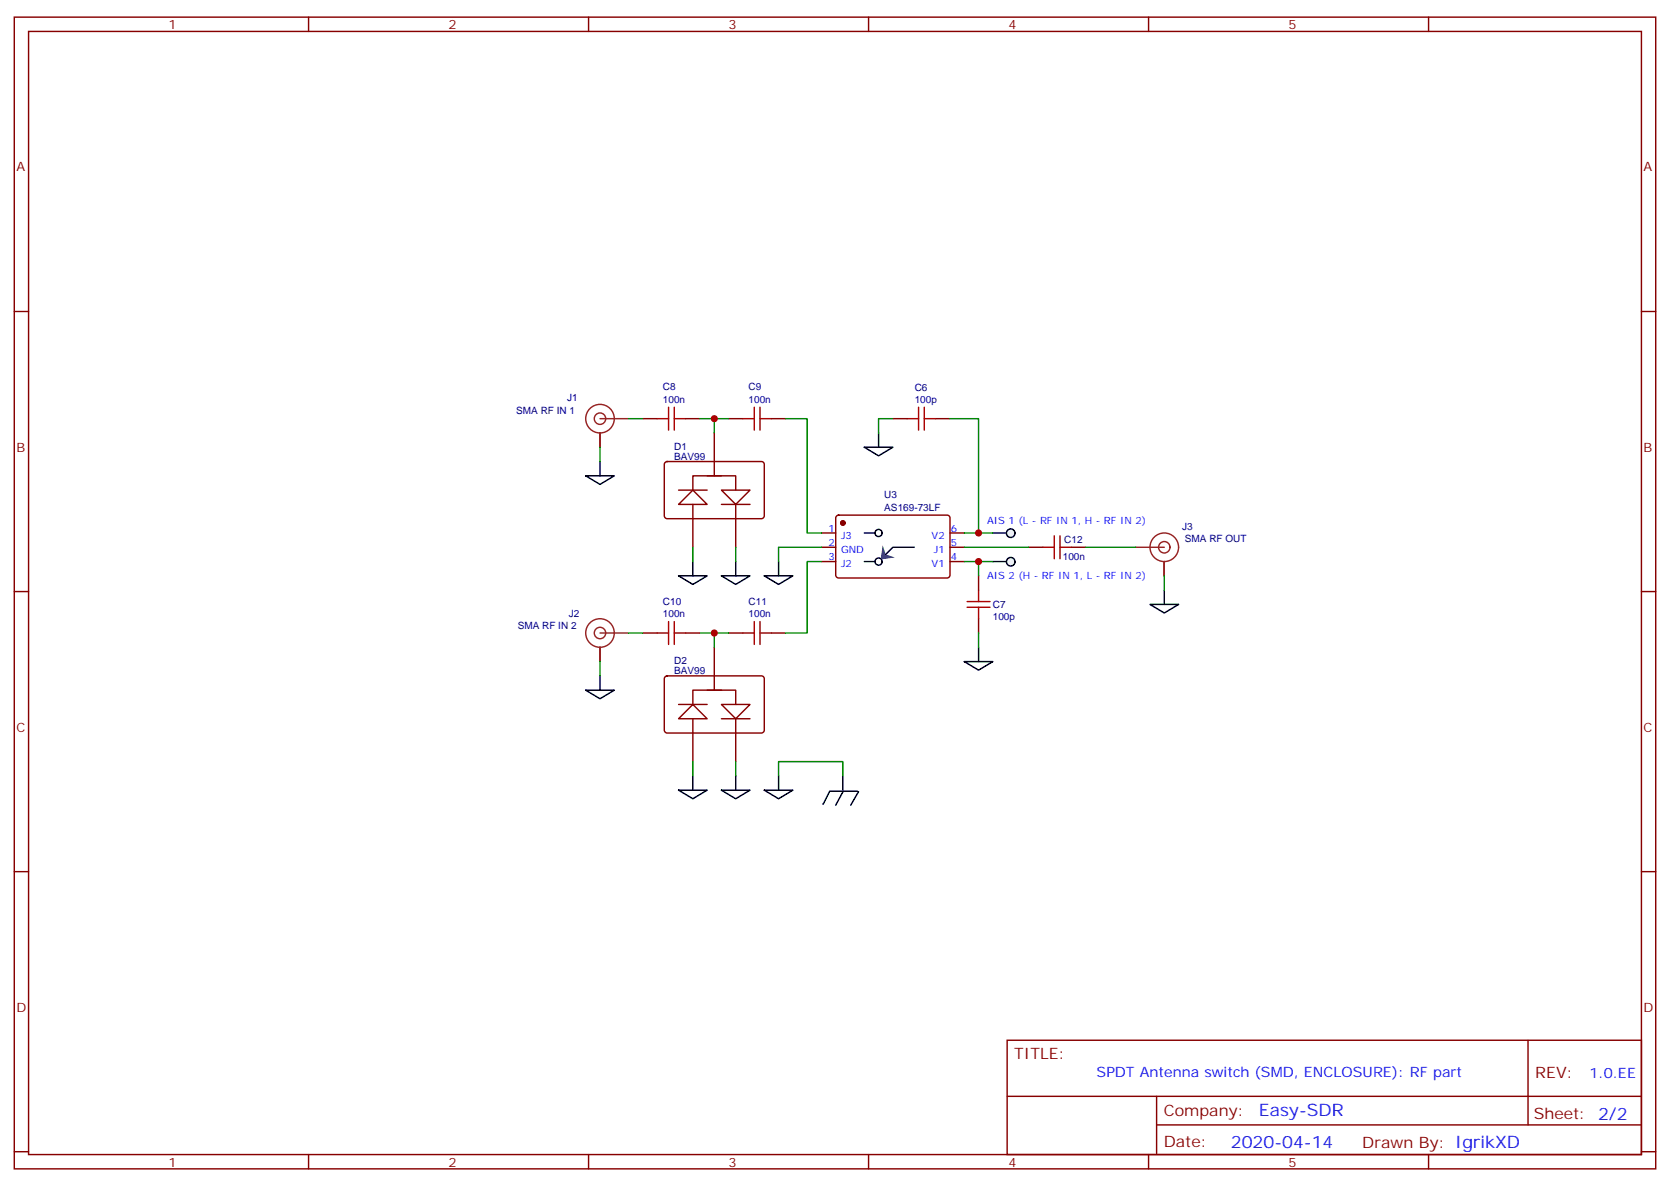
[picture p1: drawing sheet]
<svg xmlns="http://www.w3.org/2000/svg" width="412mm" height="293mm" viewBox="0 0 412 293" stroke-linecap="round" stroke-linejoin="round" font-family="sans-serif">
<g fill="none" stroke="#870000" stroke-width=".35">
<path d="M3.5 4.2h405.4v284.4h-405.4zM7.1 7.8h398.2v277.2h-398.2zM76.2 4.2v3.6M145.3 4.2v3.6M214.5 4.2v3.6M283.6 4.2v3.6M352.8 4.2v3.6M3.5 76.9h3.6M405.3 76.9h3.6M3.5 146.1h3.6M405.3 146.1h3.6M3.5 215.2h3.6"/>
<path d="M405.3 215.2h3.6M248.7 256.8h156.6v28.2h-156.6zM377.3 256.8v20.9M248.7 270.7h156.5M285.6 277.7h119.6M285.6 270.7v14.1M3.5 284.3h3.6M76.2 285v3.6M145.3 285v3.6M214.5 285v3.6M283.6 285v3.6M352.8 285v3.6"/>
<path d="M405.3 284.3h3.6"/>
</g>
<path d="M178.2 121h7l-3.5 3.5z" fill="#fff" stroke="#870000" stroke-width=".35"/>
<path d="M176.4 106.9v7M171.1 128.1v7M178.2 124.5h7M181.7 128.1v7" fill="none" stroke="#870000" stroke-width=".35"/>
<path d="M167.6 124.5l3.5-3.5 3.5 3.5z" fill="#fff" stroke="#870000" stroke-width=".35"/>
<path d="M164.3 114.2l.4-.3h23.3a.71 .71 0 0 1 .7 .8v12.7a.76 .76 0 0 1-.7 .7h-23.3a.76 .76 0 0 1-.7-.7v-12.7zM174.6 117.5h7.1v3.5M176.4 113.9v3.6M178.2 117.5h-7.1v3.5M167.6 121h7M171.1 124.5v3.6M181.7 124.5v3.6M158.7 156.3h3.6M169.3 156.3h3.6" fill="none" stroke="#870000" stroke-width=".35"/>
<path d="M162.3 156.3h2.8M165.1 153.5v5.6M166.5 156.3h2.8M166.5 153.5v5.6" fill="none" stroke="#a10000" stroke-width=".35"/>
<path d="M178.2 173.9h7l-3.5 3.5z" fill="#fff" stroke="#870000" stroke-width=".35"/>
<path d="M176.4 159.8v7.1M178.2 177.4h7M171.1 181v7M181.7 181v7" fill="none" stroke="#870000" stroke-width=".35"/>
<path d="M167.6 177.4l3.5-3.5 3.5 3.5z" fill="#fff" stroke="#870000" stroke-width=".35"/>
<g fill="none" stroke="#870000" stroke-width=".35">
<path d="M179.9 103.4h3.5M190.5 103.4h3.5M220.5 103.4h3.5M231.1 103.4h3.5M202.8 131.6h3.6M202.8 135.1h3.6M202.8 138.6h3.6M206.6 127.4l.5-.2h26.8a.71 .71 0 0 1 .7 .7v14.1a.76 .76 0 0 1-.7 .7h-26.8a.76 .76 0 0 1-.7-.7v-14.1zM234.6 131.6h3.5M234.6 135.1h3.5M234.6 138.6h3.5M179.9 156.3h3.5"/>
<path d="M190.5 156.3h3.5M241.7 142.2v3.5M241.7 152.8v3.5M164.3 167.1l.4-.2h23.3a.71 .71 0 0 1 .7 .7v12.7a.76 .76 0 0 1-.7 .7h-23.3a.76 .76 0 0 1-.7-.7v-12.7zM167.6 173.9h7M171.1 177.4v3.6M174.6 170.4h7.1v3.5M176.4 166.9v3.5M178.2 170.4h-7.1v3.5M181.7 177.4v3.6"/>
</g>
<g fill="none" stroke="#a10000" stroke-width=".35">
<path d="M183.4 103.4h2.9M186.3 100.5v5.7M187.7 100.5v5.7M187.7 103.4h2.8M224 103.4h2.8M226.8 100.5v5.7M228.2 103.4h2.9M228.2 100.5v5.7M183.4 156.3h2.9M186.3 153.5v5.6M187.7 156.3h2.8M187.7 153.5v5.6"/>
<path d="M238.8 149.9h5.7M238.8 148.5h5.7M241.7 145.7v2.8M241.7 149.9v2.9"/>
</g>
<circle cx="208.1" cy="129.1" r=".53" fill="#870000" stroke="#870000" stroke-width=".35"/>
<g fill="none" stroke="#000" stroke-width=".35">
<path d="M213.4 138.6h2.7M213.4 131.6h2.7M225.8 135.1h-5.3l-1.8 1.8"/>
<circle cx="217" cy="131.6" r=".88"/>
<circle cx="217" cy="138.6" r=".88"/>
</g>
<path d="M218 134.6l.7 2.3 2.3 .7-3.5 .5z" fill="#333"/>
<g fill="none" stroke="#8c2424" stroke-width=".35">
<path d="M148.2 106.9v3.5M148.2 103.4h7M280.5 135.1h7M287.5 138.6v3.6M148.2 159.8v3.5M148.2 156.3h7"/>
<circle cx="148.2" cy="103.4" r="1.41"/>
<circle cx="148.2" cy="103.4" r="3.5"/>
<circle cx="287.5" cy="135.1" r="1.41"/>
<circle cx="287.5" cy="135.1" r="3.5"/>
<circle cx="148.2" cy="156.3" r="1.41"/>
<circle cx="148.2" cy="156.3" r="3.5"/>
</g>
<path d="M162.3 103.4h2.8M165.1 100.5v5.7M166.5 103.4h2.8M166.5 100.5v5.7M257.5 135.1h2.8M260.3 132.3v5.6M261.8 135.1h2.8M261.8 132.3v5.6" fill="none" stroke="#a10000" stroke-width=".35"/>
<path d="M158.7 103.4h3.6M169.3 103.4h3.6M254 135.1h3.5M264.6 135.1h3.5" fill="none" stroke="#870000" stroke-width=".35"/>
<g fill="none" stroke="#000" stroke-width=".35">
<path d="M144.6 117.5h7.1l-3.5 2.1zM148.2 113.9v3.6M171.1 138.6v3.6M181.7 138.6v3.6M192.3 138.6v3.6M245.2 138.6h3.5M167.6 142.2h7l-3.5 2.1zM178.2 142.2h7l-3.5 2.1zM188.7 142.2h7.1l-3.5 2.1zM241.7 159.8v3.5M284 149.2h7l-3.5 2.1zM287.5 145.7v3.5"/>
<path d="M144.6 170.4h7.1l-3.5 2.1zM148.2 166.9v3.5M238.1 163.3h7.1l-3.5 2.2zM167.6 195.1h7l-3.5 2.1zM171.1 191.6v3.5M178.2 195.1h7l-3.5 2.1zM181.7 191.6v3.5"/>
</g>
<circle cx="249.6" cy="138.7" r="1.06" fill="#f0f0f0" stroke="#000" stroke-width=".35"/>
<path d="M245.2 131.6h3.5" fill="none" stroke="#000" stroke-width=".35"/>
<circle cx="249.6" cy="131.6" r="1.06" fill="#f0f0f0" stroke="#000" stroke-width=".35"/>
<path d="M213.4 110.4h7.1l-3.5 2.1zM217 106.9v3.5M188.7 195.1h7.1l-3.5 2.1zM192.3 191.6v3.5M204.9 195.4l-1.7 3.1M205 195.4h6.8M208.1 191.6v3.5M208.2 195.4l-1.8 3.4M212 195.4l-1.9 3.4" fill="none" stroke="#000" stroke-width=".35"/>
<g fill="none" stroke="#008700" stroke-width=".35">
<path d="M148.2 110.4v3.5M155.2 103.4h3.5M172.9 103.4h7M176.4 103.4v3.5M194 103.4h5.3v28.2h3.5M220.5 103.4h-3.5v3.5M234.6 103.4h7.1v28.2M171.1 135.1v3.5M181.7 135.1v3.5M202.8 135.1h-10.5v3.5M202.8 138.6h-3.5v17.7h-5.3M238.1 138.6h3.6v3.6"/>
<path d="M238.1 131.6h7.1M238.1 135.1h15.9M241.7 138.6h3.5M268.1 135.1h12.4M155.2 156.3h3.5M172.9 156.3h3.5M179.9 156.3h-3.5v3.5M241.7 156.3v3.5M287.5 142.2v3.5M148.2 163.3v3.6M171.1 188v3.6M181.7 188v3.6"/>
<path d="M192.3 191.6v-3.6h15.8v3.6"/>
</g>
<g fill="#c00">
<circle cx="176.4" cy="103.4" r=".88"/>
<circle cx="241.7" cy="131.6" r=".88"/>
<circle cx="241.7" cy="138.6" r=".88"/>
<circle cx="176.4" cy="156.3" r=".88"/>
</g>
<g font-size="4.2" fill="#00f">
<text x="310.9" y="275.6">Easy-SDR</text>
<text x="304" y="283.4">2020-04-14</text>
</g>
<g font-size="3.9" fill="#800">
<text x="250.5" y="261.4">TITLE:</text>
<text x="379.1" y="266.1">REV:</text>
<text x="287.4" y="275.6">Company:</text>
<text x="378.7" y="276.2">Sheet: 2/2</text>
<text x="287.4" y="283.3">Date:</text>
<text x="336.4" y="283.4">Drawn By: IgrikXD</text>
</g>
<g font-size="3.5" fill="#00f">
<text x="270.8" y="265.8">SPDT Antenna switch (SMD, ENCLOSURE): RF part</text>
<text x="392.5" y="266.1">1.0.EE</text>
</g>
<g font-size="3.2" fill="#800">
<text x="41.6" y="7.2">1</text>
<text x="110.8" y="7.2">2</text>
<text x="179.9" y="7.2">3</text>
<text x="249.1" y="7.2">4</text>
<text x="318.2" y="7.2">5</text>
<text x="4.1" y="42.3">A</text>
<text x="405.9" y="42.3">A</text>
<text x="4.1" y="111.5">B</text>
<text x="405.9" y="111.5">B</text>
<text x="4.1" y="180.6">C</text>
<text x="405.9" y="180.6">C</text>
<text x="4.1" y="249.8">D</text>
<text x="405.9" y="249.8">D</text>
<text x="41.6" y="288">1</text>
<text x="110.8" y="288">2</text>
<text x="179.9" y="288">3</text>
<text x="249.1" y="288">4</text>
<text x="318.2" y="288">5</text>
</g>
<g font-size="2.5" fill="#000080">
<text x="140.1" y="99">J1</text>
<text x="163.7" y="99.5">100n</text>
<text x="163.7" y="96.4">C8</text>
<text x="184.9" y="99.5">100n</text>
<text x="184.9" y="96.4">C9</text>
<text x="225.9" y="99.5">100p</text>
<text x="225.9" y="96.5">C6</text>
<text x="127.5" y="102.1">SMA RF IN 1</text>
<text x="166.5" y="113.5">BAV99</text>
<text x="166.5" y="111">D1</text>
<text x="218.4" y="122.9">U3</text>
<text x="218.4" y="126.1">AS169-73LF</text>
<text x="292" y="130.8">J3</text>
<text x="262.8" y="133.9">C12</text>
<text x="292.6" y="133.9">SMA RF OUT</text>
<text x="262.5" y="138.2">100n</text>
<text x="163.7" y="149.3">C10</text>
<text x="184.9" y="149.3">C11</text>
<text x="127.8" y="155.4">SMA RF IN 2</text>
<text x="140.5" y="152.2">J2</text>
<text x="163.7" y="152.4">100n</text>
<text x="184.9" y="152.4">100n</text>
<text x="245.2" y="153.1">100p</text>
<text x="245.2" y="150.1">C7</text>
<text x="166.5" y="166.4">BAV99</text>
<text x="166.5" y="163.9">D2</text>
</g>
<g font-size="2.5" fill="#00f">
<text x="204.6" y="131.2">1</text>
<text x="234.8" y="131.2">6</text>
<text x="243.8" y="129.5">AIS 1 (L - RF IN 1, H - RF IN 2)</text>
<text x="204.6" y="134.8">2</text>
<text x="207.7" y="133">J3</text>
<text x="207.7" y="136.5">GND</text>
<text x="230" y="133">V2</text>
<text x="230.6" y="136.5">J1</text>
<text x="234.8" y="134.8">5</text>
<text x="204.6" y="138.3">3</text>
<text x="207.7" y="140.1">J2</text>
<text x="230" y="140.1">V1</text>
<text x="234.8" y="138.3">4</text>
<text x="243.8" y="143">AIS 2 (H - RF IN 1, L - RF IN 2)</text>
</g>
</svg>
